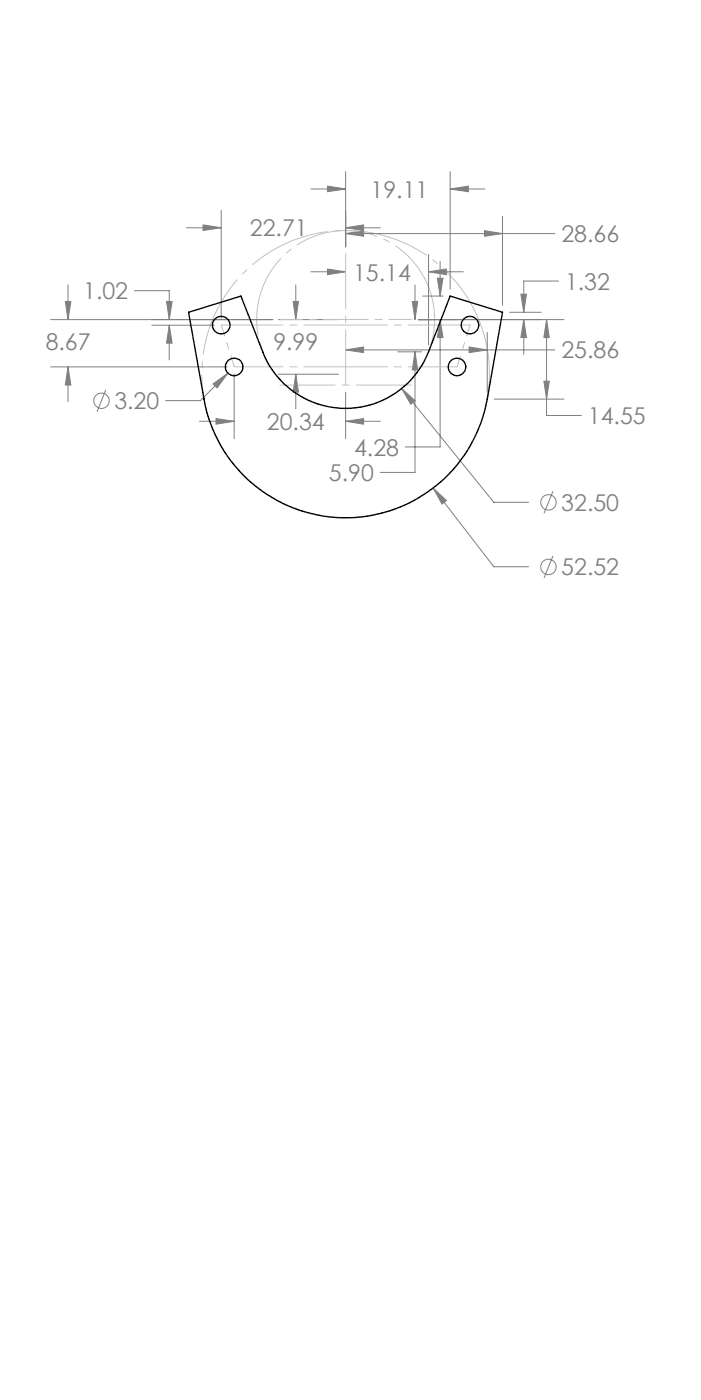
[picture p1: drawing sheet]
<svg xmlns="http://www.w3.org/2000/svg" width="128mm" height="256mm" viewBox="0 0 128 256" stroke-linecap="round" stroke-linejoin="round" font-family="sans-serif">
<g fill="none" stroke="#808080" stroke-width=".18">
<path d="M40.4 38.5v19.7M56.8 34.6h6.3M59.8 34l3.3 .6-3.3 .5zM63.1 31.4v13.7M82.2 34.6l3.3-.6v1.1zM82.2 31.4v21.5M82.2 34.6h6.3M91.8 39.5v16.3M9.2 58.4h40.6M11.9 55.1h1l-.5 3.3zM12.4 52.1v6.3M24.6 53.2h6.3v5.2"/>
<path d="M27.7 59.5h11.4M30.4 55.1h1l-.5 3.3zM30.9 59.5l.5 3.2h-1zM30.9 59.5v6.3M34 41.7h6.4M37.1 41.1l3.3 .6-3.3 .4zM50.8 58.4h11M53.5 55.1h1l-.5 3.3zM54 52.1v6.3M56.8 49.7h6.3M59.8 49.2l3.3 .5-3.3 .5zM63.1 41.7l3.3-.6v1z"/>
<path d="M63.1 42.7l3.3-.5v1zM63.1 41.7h6.4M63.1 42.7h38.2M75.3 55.1h1l-.5 3.3zM75.8 52.1v6.3M76.4 58.4h26.6M77.2 54.1h3.7M78.2 49.7l3.3-.5v1zM78.2 46.5v16.6M78.2 49.7h6.4M79.9 50.9h1l-.5 3.2zM80.4 58.4l.5 3.3h-1z"/>
<path d="M80.4 58.4v23.3h-6.4M80.4 47.8v6.3M88.5 42.2l3.3 .5-3.3 .5zM93 57.1h5.8M95.1 53.8h1l-.5 3.3zM95.6 58.4l.5 3.3h-1zM95.6 58.4v6.4M99.8 58.4l.5 3.3h-1zM99.8 58.4v17.6h6.4M102 51.4h-6.4v5.7M9.2 67.1h32.3M12.4 67.1l.5 3.3h-1z"/>
<path d="M12.4 67.1v6.3M19.3 71.3l-1.6 4M36.4 77h6.4M38.9 70.2l2.7-2-1.9 2.7zM39.4 76.5l3.4 .5-3.4 .6zM41.6 68.2l-5 5.1h-6.4M42.8 68.4v11.8M50.8 68.4h11M54 68.4l.5 3.3h-1zM54 68.4v6.4M63.1 77l3.3-.5v1.1zM63.1 64l3.3-.5v1z"/>
<path d="M63.1 71.7v8.5M63.1 77h6.4M63.1 64h38.2M72.6 64.3h4.4M73.3 71l2.5 2.3-.8 .6zM73.3 71l16.9 20.9h6.3M75.8 64.3l.5 3.4h-1zM75.8 64.3v22.1h-6.4M85.7 63.5l3.3 .5-3.3 .5zM89 60.8v10.9M90.2 73h12.8M99.3 69.7h1l-.5 3.3z"/>
<path d="M79.1 89.2l2.4 2.3-.8 .7zM79.1 89.2l11.1 14.4h6.3M101 89.8l-1.7 4.1M101 101.7l-1.7 4"/>
<circle cx="18.5" cy="73.3" r="1.4"/>
<circle cx="100.2" cy="91.9" r="1.41"/>
<circle cx="100.1" cy="103.7" r="1.42"/>
</g>
<path d="M78.7 53.7a16.2 16.2 0 0 0-27.2-6.6 16.2 16.2 0 0 0 7.2 27 16.2 16.2 0 0 0 20.3-19.3l-.3-1.1" fill="none" stroke="#c0c0c0" stroke-width=".18" stroke-dasharray="15.2 1.3 1.3 1.3" stroke-dashoffset="4.2" stroke-linecap="butt"/>
<path d="M88.2 60.7a26.3 26.3 0 0 0-44-10.6 26.3 26.3 0 0 0 12.1 43.7 26.3 26.3 0 0 0 32.3-31.7l-.4-1.4" fill="none" stroke="#c0c0c0" stroke-width=".18" stroke-dasharray="15.2 1.3 1.3 1.3" stroke-dashoffset="1.3" stroke-linecap="butt"/>
<path d="M63.1 46.4v24M51.1 70.4h24" fill="none" stroke="#c0c0c0" stroke-width=".18" stroke-dasharray="15.2 1.3 1.3 1.3" stroke-dashoffset="5.1"/>
<path d="M63.1 58.4h-12M63.1 58.4h12" fill="none" stroke="#c0c0c0" stroke-width=".18" stroke-dasharray="15.2 1.3 1.3 1.3" stroke-dashoffset="11.1"/>
<path d="M40.4 59.4h45.4" fill="none" stroke="#c0c0c0" stroke-width=".18" stroke-dasharray="15.2 1.3 1.3 1.3" stroke-dashoffset="4"/>
<path d="M85.8 59.4l-2.3 7.7M42.8 67.1l-2.4-7.7" fill="none" stroke="#c0c0c0" stroke-width=".18" stroke-dasharray="15.2 1.3 1.3 1.3" stroke-dashoffset="13.1"/>
<path d="M83.5 67.1h-40.7" fill="none" stroke="#c0c0c0" stroke-width=".18" stroke-dasharray="15.2 1.3 1.3 1.3" stroke-dashoffset="6.3"/>
<g fill="#808080">
<path d="M38.9 70.2l2.7-2-1.9 2.7z"/>
<path d="M79.1 89.2l1.6 3 .8-.7zM73.3 71l1.7 2.9 .8-.6zM53.5 55.1h1l-.5 3.3zM54 68.4l.5 3.3h-1zM37.1 41.1l3.3 .6-3.3 .4zM63.1 41.7l3.3-.6v1zM39.4 76.5l3.4 .5-3.4 .6zM63.1 77l3.3-.5v1.1zM30.4 55.1h1l-.5 3.3zM30.9 59.5l.5 3.2h-1zM11.9 55.1h1l-.5 3.3zM12.4 67.1l.5 3.3h-1zM82.2 34.6l3.3-.6v1.1zM59.8 34l3.3 .6-3.3 .5zM78.2 49.7l3.3-.5v1zM59.8 49.2l3.3 .5-3.3 .5zM88.5 42.2l3.3 .5-3.3 .5zM63.1 42.7l3.3-.5v1zM85.7 63.5l3.3 .5-3.3 .5zM63.1 64l3.3-.5v1zM79.9 50.9h1l-.5 3.2zM80.4 58.4l.5 3.3h-1zM75.8 64.3l.5 3.4h-1zM75.3 55.1h1l-.5 3.3zM95.1 53.8h1l-.5 3.3zM95.6 58.4l.5 3.3h-1zM99.3 69.7h1l-.5 3.3zM99.8 58.4l.5 3.3h-1z"/>
</g>
<g fill="none" stroke="#000" stroke-width=".25">
<path d="M34.4 57.1l9.6-3 4 10.2a16.2 16.2 0 0 0 15.1 10.4 16.2 16.2 0 0 0 15.1-10.4l4-10.2 9.6 3-2.8 15.9a26.3 26.3 0 0 1-25.9 21.7 26.3 26.3 0 0 1-25.8-21.7z"/>
<circle cx="40.4" cy="59.4" r="1.6"/>
<circle cx="85.8" cy="59.4" r="1.6"/>
<circle cx="42.8" cy="67.1" r="1.59"/>
<circle cx="83.5" cy="67.1" r="1.59"/>
</g>
<g font-size="4.2" fill="#808080">
<text x="67.7" y="36.1">19.11</text>
<text x="45.6" y="43.2">22.71</text>
<text x="102.5" y="44.3">28.66</text>
<text x="64.5" y="51.3">15.14</text>
<text x="103.2" y="53">1.32</text>
<text x="15.2" y="54.7">1.02</text>
<text x="8.3" y="64.1">8.67</text>
<text x="49.9" y="64.1">9.99</text>
<text x="102.5" y="65.5">25.86</text>
<text x="20.9" y="74.8">3.20</text>
<text x="107.4" y="77.6">14.55</text>
<text x="48.7" y="78.6">20.34</text>
<text x="64.7" y="83.3">4.28</text>
<text x="60.1" y="88">5.90</text>
<text x="102.5" y="93.4">32.50</text>
<text x="102.5" y="105.2">52.52</text>
</g>
</svg>
